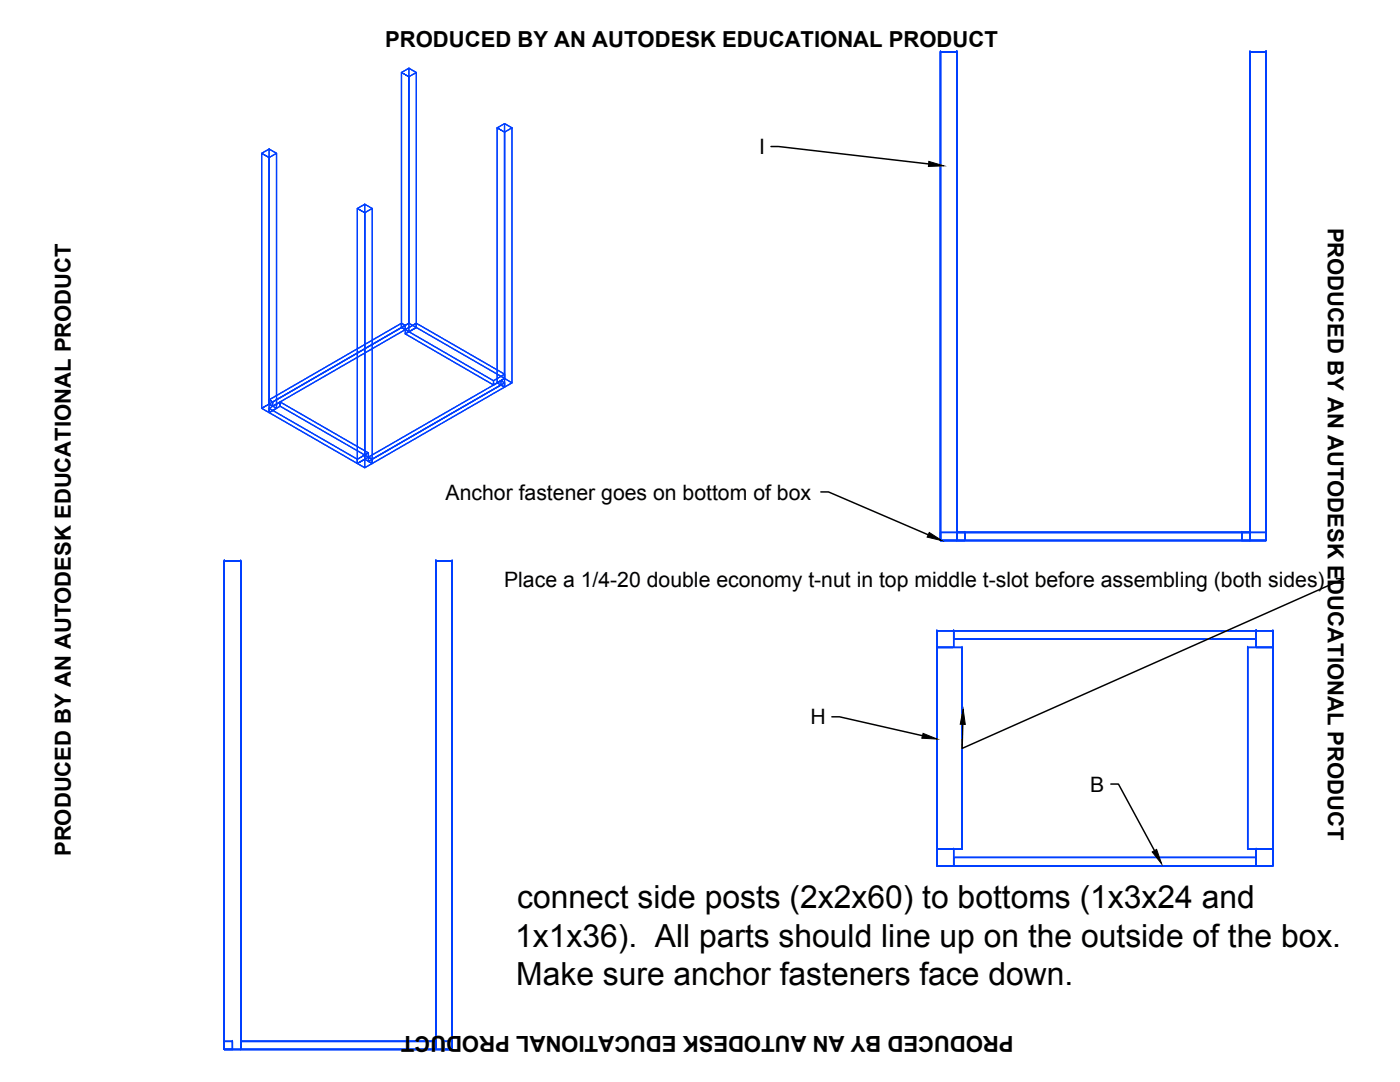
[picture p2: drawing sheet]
<svg xmlns="http://www.w3.org/2000/svg" width="279mm" height="216mm" viewBox="0 0 279 216" stroke-linecap="round" stroke-linejoin="round" font-family="sans-serif">
<!-- layer: sides and bottom -->
<g fill="none" stroke="#003fff" stroke-width=".25">
<path d="M80.1 14.5l1.5-.9v50.9l1.5 .8-1.5 .9-1.5-.9 1.5-.8-1.5 .8zM80.1 14.5l1.5 .8v50.9l-1.5-.9v-50.8l1.5 .8 1.5-.8-1.5-.9zM81.6 13.6l1.5 .9v50.8l-1.5-.8zM81.6 15.3l1.5-.8v50.8l-1.5 .9zM187.7 10.4h3.3v97.5h-3.3zM187.7 10.4h3.3v97.5v-97.5v97.5h-3.3zM187.7 10.4h.1M187.7 10.4v97.5zM187.7 10.4h3.3h-3.3M191 10.4h.1M249.5 10.4h3.2v97.5h-3.2zM249.5 10.4h3.2v97.5v-97.5v97.5h-3.2z"/>
<path d="M249.5 10.4h.1M249.5 10.4v97.5zM249.5 10.4h3.2h-3.2M252.7 10.4h.1M52.2 30.6l1.5-.9v50.9l1.5 .9-1.5 .8-1.5-.8 1.5-.9-1.5 .9zM52.2 30.6l1.5 .8v50.9l-1.5-.8v-50.9l1.5 .8 1.5-.8-1.5-.9zM53.7 29.7l1.5 .9v50.9l-1.5-.9zM53.7 31.4l1.5-.8v50.9l-1.5 .8zM99.2 25.5l1.5-.8v50.8l1.5 .9-1.5 .8-1.5-.8 1.5-.9-1.5 .9zM99.2 25.5l1.5 .9v50.8l-1.5-.8v-50.9l1.5 .9 1.5-.9-1.5-.8zM100.7 24.7l1.5 .8v50.9l-1.5-.9zM100.7 26.4l1.5-.9v50.9l-1.5 .8z"/>
<path d="M71.3 41.6l1.5-.8v50.8l1.5 .9-1.5 .8-1.5-.8 1.5-.9-1.5 .9zM71.3 41.6l1.5 .8v50.9l-1.5-.8v-50.9l1.5 .8 1.5-.8-1.5-.8zM72.8 40.8l1.5 .8v50.9l-1.5-.9zM72.8 42.4l1.5-.8v50.9l-1.5 .8zM53.7 79.8l.7 .4v.9l-.7-.5v-.8l26.4-15.3 .8 .4-26.5 15.3zM53.7 79.8l26.4-15.3v.8l-26.4 15.3zM80.9 65.8l17.6 10.2v.8v-.8l2.2-1.3v.8l-2.2 1.3-17.6-10.2zM80.9 66.6l2.2-1.3 17.6 10.2-2.2 1.3zM80.9 65.8l2.2-1.3 17.6 10.2-2.2 1.3-17.6-10.2 2.2-1.3v.8l-2.2 1.3zM83.1 64.5l17.6 10.2v.8l-17.6-10.2zM53.7 80.6l26.4-15.3 .8 .5-26.5 15.3zM53.7 81.5l2.2-1.3v.9v-.9l17.6 10.2v.8l-17.6-10.1-2.2 1.2z"/>
<path d="M53.7 82.3l2.2-1.2 17.6 10.1-2.2 1.3zM53.7 81.5l17.6 10.1v.9l-17.6-10.2zM53.7 81.5l2.2-1.3 17.6 10.2-2.2 1.2v.9l2.2-1.3v-.8l-2.2 1.2zM54.4 80.2l26.5-15.3v.9l-.8-.5v-.8l.8 .4v.9l-26.5 15.3zM73.5 91.2l.8 .4v.9l-.8-.4v-.9l26.5-15.2 .7 .4-26.4 15.2zM73.5 91.2l26.5-15.2v.8l-26.5 15.3zM73.5 92.1l26.5-15.3 .7 .4-26.4 15.3zM74.3 91.6l26.4-15.2v.8l-.7-.4v-.8l.7 .4v.8l-26.4 15.3zM44.8 112h.1M44.8 112v97.4v-97.4h3.2v97.4h-3.2zM44.8 112h3.2v97.4v-97.4v97.4h-3.2zM44.8 112h3.2z"/>
<path d="M48 112h.1M87 112h.1M87 112v97.4v-97.4h3.2v97.4h-3.2zM87 112h3.2v97.4v-97.4v97.4h-3.2zM87 112h3.2zM90.2 112h.1M187.7 107.9h3.3h-3.3M187.7 106.2h4.9v1.7v-1.7v1.7h-4.9zM187.7 107.9h4.9h-4.9M187.7 106.2v1.7v-1.7M187.7 107.9h.1M187.7 106.2h4.9v1.7h-4.9z"/>
<path d="M191 106.2h.1M191 106.2v1.7zM191 106.2h58.5h-58.5h58.5v1.7h-58.5zM191 106.2h58.5v1.7h-58.5h58.5h-58.5zM192.6 106.2h.1M192.6 107.9h.1M192.6 106.2h-4.9h4.9M247.8 106.2v1.7v-1.7h4.9v1.7h-4.9zM247.8 106.2h.1M247.8 107.9h.1M247.8 106.2h4.9h-4.9M247.8 106.2h4.9v1.7h-4.9z"/>
<path d="M249.5 107.9h3.2h-3.2M249.5 106.2h.1M249.5 107.9h.1M252.7 107.9h-4.9h4.9M252.7 106.2v1.7v-1.7M252.7 107.9h.1M187 125.8h3.3h-3.3h3.3v3.4h-3.3zM187 125.8h.1M187 129.2h3.3h-3.3M187 125.8v3.4v-3.4M187 125.8h3.3v3.4h-3.3zM187 129.2h5z"/>
<path d="M187 129.2h5v40.2v-40.2v40.2h-5zM187 129.2v40.2v-40.2h5v40.2h-5zM190.3 129.2v-3.4v3.4M190.3 125.8h.1M190.3 129.2h.1M190.3 127.5v-1.7v1.7M190.3 125.8h60.4v1.7h-60.4zM190.3 125.8h60.4h-60.4h60.4v1.7h-60.4zM190.3 127.5h60.4zM192 129.2h.1M249 129.2h.1M249 129.2v40.2v-40.2h5v40.2h-5z"/>
<path d="M249 129.2h5v40.2v-40.2v40.2h-5zM249 129.2h5zM250.7 125.8h3.3h-3.3h3.3v3.4h-3.3zM250.7 125.8h.1M250.7 129.2h3.3h-3.3M250.7 125.8v3.4v-3.4M250.7 125.8h3.3v3.4h-3.3zM250.7 127.5h.1M250.7 127.5v-1.7v1.7M254 129.2v-3.4v3.4M254 125.8h.1M254 129.2h.1"/>
<path d="M187 169.4h3.3h-3.3h3.3v3.4h-3.3zM187 169.4h.1M187 172.8h3.3h-3.3M187 169.4v3.4v-3.4M187 169.4h3.3v3.4h-3.3zM187 169.4h5zM190.3 172.8v-3.4v3.4M190.3 169.4h.1M190.3 172.8h.1M190.3 172.8v-1.7v1.7M190.3 171.1h60.4v1.7h-60.4zM190.3 171.1h60.4h-60.4h60.4v1.7h-60.4z"/>
<path d="M190.3 172.8h60.4zM192 169.4h.1M249 169.4h.1M249 169.4h5zM250.7 169.4h3.3h-3.3h3.3v3.4h-3.3zM250.7 169.4h.1M250.7 172.8h3.3h-3.3M250.7 169.4v3.4v-3.4M250.7 169.4h3.3v3.4h-3.3zM250.7 171.1h.1M250.7 172.8h.1M250.7 172.8v-1.7v1.7"/>
<path d="M254 172.8v-3.4v3.4M254 169.4h.1M254 172.8h.1M44.8 209.4h.1M44.8 209.4h3.2zM44.8 207.8h1.6h-1.6h1.6v1.6h-1.6zM44.8 209.4v-1.6v1.6M44.8 207.8h.1M44.8 207.8h1.6v1.6h-1.6zM46.4 207.8h.1M46.4 209.4h-1.6h1.6M46.4 207.8v1.6v-1.6"/>
<path d="M48 207.8v1.6v-1.6M48 207.8h39v1.6h-39zM48 207.8h39v1.6h-39h39h-39zM48 207.8h39zM48 209.4h.1M48 207.8h.1M87 209.4h.1M87 209.4h3.2zM87 207.8h.1M87 207.8v1.6v-1.6M88.6 207.8h1.6h-1.6h1.6v1.6h-1.6zM88.6 209.4v-1.6v1.6"/>
<path d="M88.6 207.8h.1M88.6 209.4h.1M88.6 207.8h1.6v1.6h-1.6zM90.2 207.8h.1M90.2 209.4h-1.6h1.6M90.2 207.8v1.6v-1.6"/>
</g>
<!-- layer: AM_5 -->
<path d="M153.9 29.2h1.5l29.9 3.5M163.8 98.2h1.5l19.9 8.5M266.7 115.5h1.5l-76.2 33.8 .1-4.7M166 143h1.5l16.6 3.8M221.7 156.4h1.5l7.2 13.3" fill="none" stroke="#000" stroke-width=".3"/>
<path d="M185.4 32.2l3 .9-3.1 .1zM185.4 106.2l2.6 1.7-3-.7zM184.2 146.3l2.9 1.2-3.1-.2zM192.2 141.5l.4 3.1-1-.1zM229.9 170l.9-.5 1 2.9z" fill="#000" stroke="#000" stroke-width=".2"/>
<g font-size="6.3">
<text x="103.2" y="181.2">connect side posts (2x2x60) to bottoms (1x3x24 and</text>
<text x="102.8" y="188.9">1x1x36). All parts should line up on the outside of the box.</text>
<text x="103" y="196.6">Make sure anchor fasteners face down.</text>
</g>
<g font-size="4.4">
<text x="76.9" y="9.5">PRODUCED BY AN AUTODESK EDUCATIONAL PRODUCT</text>
<text x="265" y="45.4" transform="rotate(90 265 45.4)">PRODUCED BY AN AUTODESK EDUCATIONAL PRODUCT</text>
<text x="14.2" y="170.8" transform="rotate(-90 14.2 170.8)">PRODUCED BY AN AUTODESK EDUCATIONAL PRODUCT</text>
<text x="202.3" y="206.8" transform="rotate(180 202.3 206.8)">PRODUCED BY AN AUTODESK EDUCATIONAL PRODUCT</text>
</g>
<g font-size="4.2">
<text x="151.5" y="30.8">I</text>
<text x="88.9" y="99.8">Anchor fastener goes on bottom of box</text>
<text x="100.6" y="117">Place a 1/4-20 double economy t-nut in top middle t-slot before assembling (both sides)</text>
<text x="161.8" y="144.6">H</text>
<text x="217.5" y="158">B</text>
</g>
</svg>
